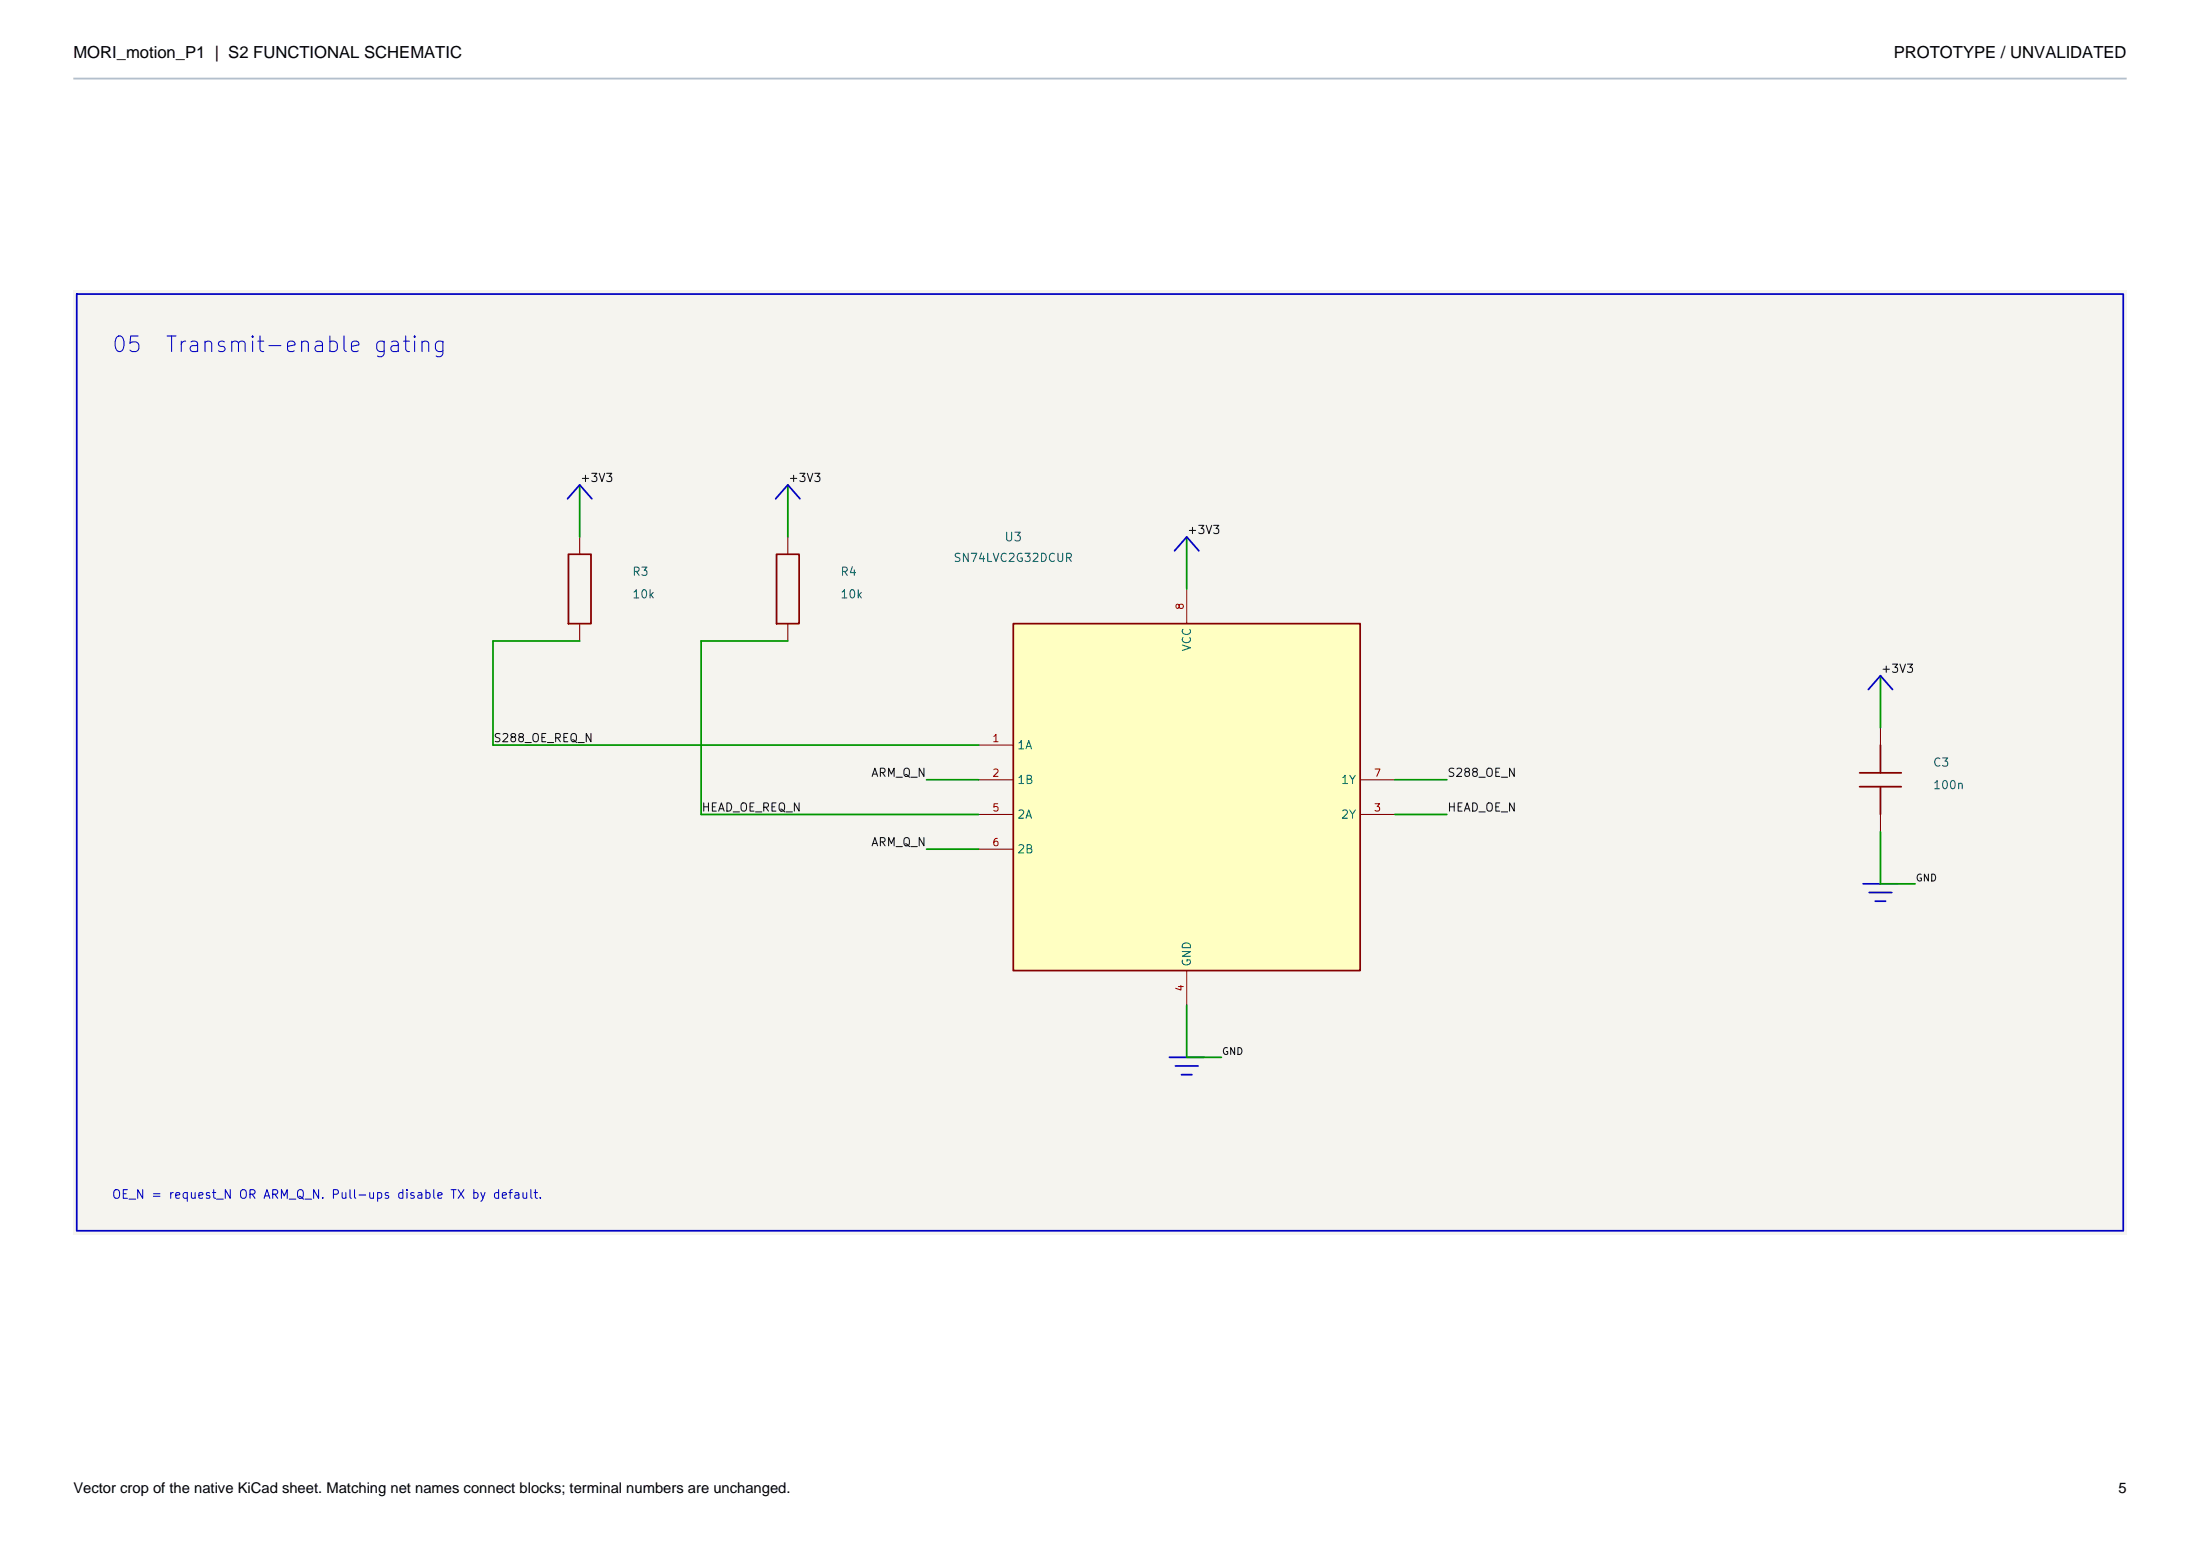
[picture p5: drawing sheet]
<svg xmlns="http://www.w3.org/2000/svg" width="420mm" height="297mm" viewBox="0 0 420 297" stroke-linecap="round" stroke-linejoin="round" font-family="sans-serif">
<path d="M14 55.4h392.1v180.2h-392.1z" fill="#f5f4ef" stroke="#f5f4ef" stroke-width=".19"/>
<path d="M108.5 105.8h4.3v13.2h-4.3zM148.3 105.8h4.3v13.2h-4.3z" fill="none" stroke="#840000" stroke-width=".33"/>
<path d="M110.7 102.5v3.3M110.7 119v3.3M150.4 102.5v3.3M150.4 119v3.3" fill="none" stroke="#840000" stroke-width=".2"/>
<path d="M193.4 119h66.3v66.3h-66.3z" fill="#ffffc2"/>
<path d="M193.4 119h66.3v66.3h-66.3zM355 147.5h8M355 150.2h8M359 142.2v5.3M359 150.2v5.3" fill="none" stroke="#840000" stroke-width=".33"/>
<path d="M226.6 112.4v6.6M359 138.9v3.3M186.8 142.2h6.6M186.8 148.8h6.6M186.8 155.5h6.6M259.7 148.8h6.6M259.7 155.5h6.6M359 155.5v3.3M186.8 162.1h6.6M226.6 185.3v6.6" fill="none" stroke="#840000" stroke-width=".2"/>
<path d="M14.7 56.1h390.6v178.8h-390.6zM108.4 95.2l2.3-2.6 2.3 2.6M148.1 95.2l2.3-2.6 2.3 2.6M224.2 105.1l2.4-2.6 2.3 2.6M356.7 131.6l2.3-2.6 2.3 2.6M355.7 168.7h6.6M356.8 170.4h4.3M358 172h2M223.2 201.8h6.7M224.4 203.5h4.3M225.6 205.1h1.9" fill="none" stroke="#0000c2" stroke-width=".33"/>
<path d="M110.7 92.6v9.9M150.4 92.6v9.9M226.6 102.5v9.9M110.7 122.3h-16.6v19.9h92.7M150.4 122.3h-16.6v33.2h53M359 129v9.9M176.9 148.8h9.9M266.3 155.5h9.9M266.3 148.8h9.9M359 158.8v9.9h6.6M176.9 162.1h9.9M226.6 191.9v9.9h6.6" fill="none" stroke="#009600" stroke-width=".33"/>
<path d="M14 15h392" fill="none" stroke="#b3bfcc" stroke-width=".35"/>
<g font-size="3.2">
<text x="14" y="11">MORI_motion_P1 | S2 FUNCTIONAL SCHEMATIC</text>
<text x="361.5" y="11">PROTOTYPE / UNVALIDATED</text>
</g>
<g font-size="3" fill="#0000c2">
<text x="21.1" y="68">05</text>
<text x="31.3" y="68">Transmit-enable gating</text>
</g>
<g font-size="2.8">
<text x="14" y="285">Vector crop of the native KiCad sheet. Matching net names connect blocks; terminal numbers are unchanged.</text>
<text x="404.4" y="285">5</text>
</g>
<text font-size="1.7" fill="#006464" x="191.6" y="103.7">U3</text>
<text font-size="1.7" fill="#0000c2" x="21.2" y="229.2">OE_N = request_N OR ARM_Q_N. Pull-ups disable TX by default.</text>
<g font-size="1.6" fill="#006464">
<text x="145" y="-.8" transform="rotate(-90 145 -.8)">G</text>
<text x="164.8" y="-.8" transform="rotate(-90 164.8 -.8)">2</text>
<text x="181.9" y="107.6">SN74LVC2G32DCUR</text>
<text x="120.6" y="110.3">R3</text>
<text x="160.3" y="110.3">R4</text>
<text x="120.6" y="114.6">10k</text>
<text x="160.3" y="114.6">10k</text>
<text x="227.7" y="124.5" transform="rotate(-90 227.7 124.5)">VCC</text>
<text x="194.1" y="143.4">1A</text>
<text x="368.9" y="146.7">C3</text>
<text x="194.1" y="150">1B</text>
<text x="255.9" y="150">1Y</text>
<text x="368.9" y="151">100n</text>
<text x="194.1" y="156.7">2A</text>
<text x="255.9" y="156.7">2Y</text>
<text x="194.1" y="163.3">2B</text>
<text x="227.7" y="184.6" transform="rotate(-90 227.7 184.6)">GND</text>
</g>
<g font-size="1.6" fill="#0f0f0f">
<text x="110.6" y="92.4">+3V3</text>
<text x="150.4" y="92.4">+3V3</text>
<text x="226.5" y="102.3">+3V3</text>
<text x="359" y="128.8">+3V3</text>
<text x="94.1" y="142.1">S288_OE_REQ_N</text>
<text x="166.2" y="148.7">ARM_Q_N</text>
<text x="276.2" y="148.7">S288_OE_N</text>
<text x="133.8" y="155.3">HEAD_OE_REQ_N</text>
<text x="276.2" y="155.3">HEAD_OE_N</text>
<text x="166.2" y="161.9">ARM_Q_N</text>
</g>
<g font-size="1.4" fill="#a90000">
<text x="226.3" y="116.5" transform="rotate(-90 226.3 116.5)">8</text>
<text x="189.3" y="142">1</text>
<text x="189.3" y="148.6">2</text>
<text x="262.2" y="148.6">7</text>
<text x="189.3" y="155.2">5</text>
<text x="262.2" y="155.2">3</text>
<text x="189.3" y="161.9">6</text>
<text x="226.3" y="189.4" transform="rotate(-90 226.3 189.4)">4</text>
</g>
<g font-size="1.3" fill="#0f0f0f">
<text x="150.4" y="16.3">GND</text>
<text x="170.3" y="16.3">GND</text>
<text x="365.6" y="168.6">GND</text>
<text x="233.2" y="201.7">GND</text>
</g>
</svg>
